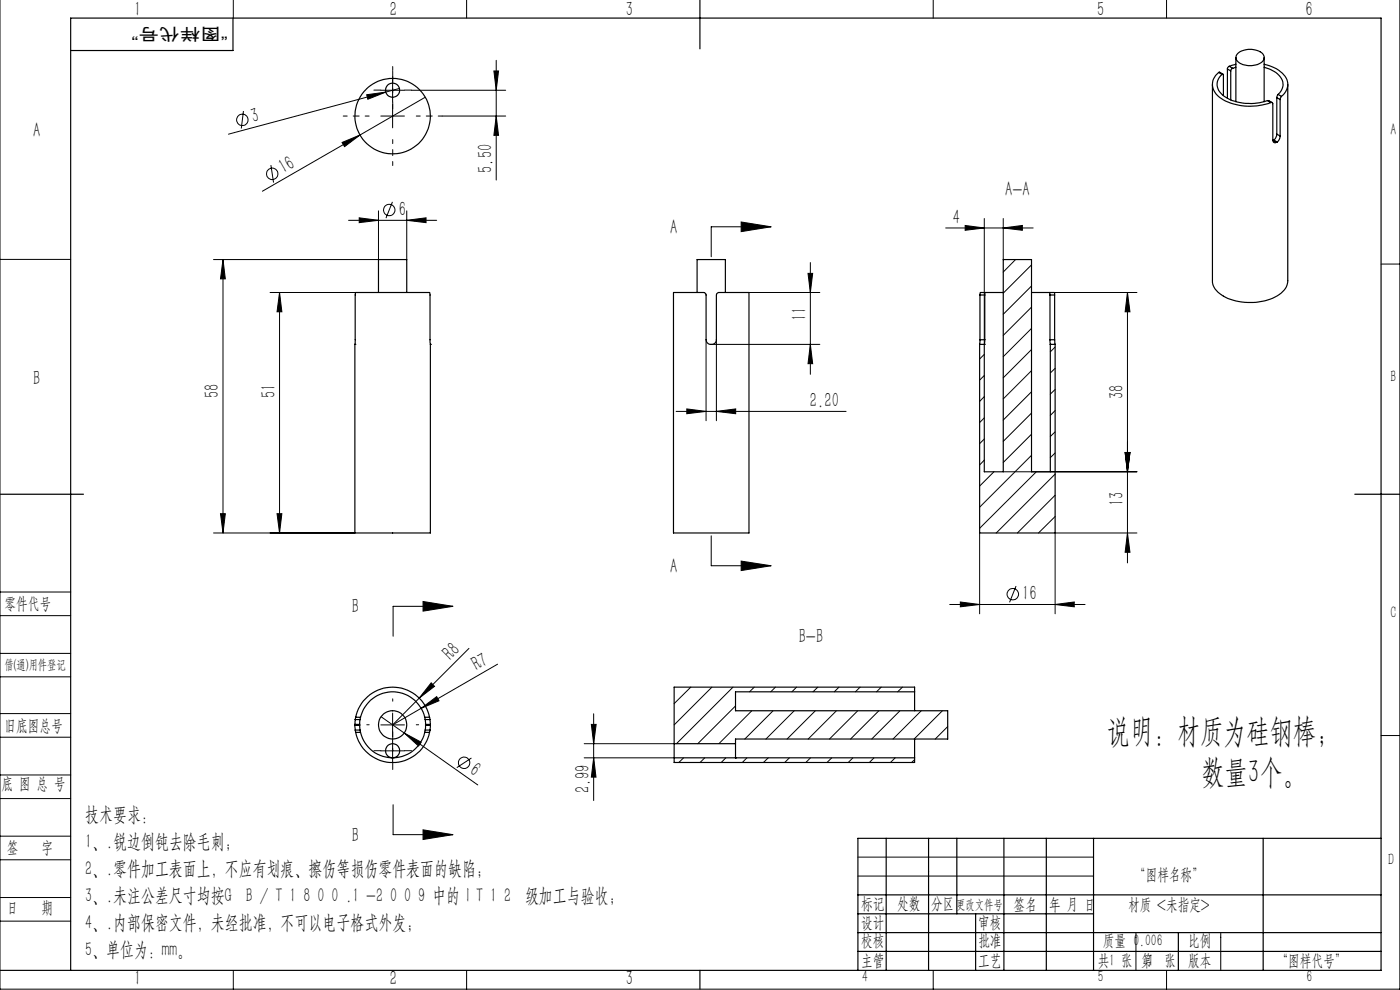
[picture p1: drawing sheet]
<svg xmlns="http://www.w3.org/2000/svg" width="297mm" height="210mm" viewBox="0 0 297 210" stroke-linecap="round" stroke-linejoin="round" font-family="sans-serif">
<g fill="none" stroke="#000" stroke-width=".21">
<path d="M0 -.1v209.9h297v-209.9M49.5 0v3.8M99 0v3.8M198 0v3.8M247.5 0v3.8M80.8 19.1h5M83.3 16.6v5M84.7 18.8l-36.2 9.7M87.3 19.1h20M104.8 15.1h1l-.5 4zM105.3 12.8v25.4M51.6 23.6l-.4 3.7"/>
<path d="M57.5 35l.5 3.7M72.6 30.2l3.8-1.6-3.3 2.5zM76.4 28.6l-20.7 12M77.8 20.1l4-.6-3.8 1.6zM80.8 24.6h5M83.3 22.1v5M90.2 20.6l-13.8 8M93.8 24.6h13.5M105.3 24.6l.5 4.1h-1zM0 55h15M47.3 55.1l.5 4.1h-1zM47.3 55.1v58"/>
<path d="M73.9 46.7h18.7M76.2 46.2l4.1 .5-4.1 .5zM80.3 44.7v10.4h-35M83.3 42.8l-1.4 3.5M86.3 46.7l4.1-.5v1zM86.3 44.7v10.4M157.2 47.1l6.4 1-6.4 1zM163.6 48.1h-12.7v6.4M171.4 58h1l-.5 4zM171.9 55.7v23.7M200.6 48.4h18.6M204.8 47.8l4 .6-4 .5z"/>
<path d="M208.8 46.3v26.8M212.8 48.4l4.1-.6v1.1zM212.8 46.3v8.8M215.4 55.1l-2.6 2.6M218.8 56.2l-6 6M293 56h4M57.3 62h18.2M59.3 62l.5 4.1h-1zM59.3 62v51.1M149.8 72.1v17.1M151 73.1h22.9M152 72.1v17.1"/>
<path d="M158.9 62h15M171.9 73.1l.5 4h-1zM208.8 75.2l-1 1M208.8 79.6l-1 1M218.8 60.7l-6 6M218.8 65.1l-6 6M218.8 69.7l-6 6M218.8 74.1l-6 6M218.8 78.6l-6 6M222.6 62h18.6M223.8 73.6l-1 1M223.8 78.1l-1 1"/>
<path d="M239.2 62v57.4M239.2 62l.5 4.1h-1zM143.4 87.3h36.1M145.7 86.7l4.1 .6-4.1 .5zM152 87.3l4.1-.6v1.1zM208.8 84.1l-1 1.1M208.8 88.6l-1 1M208.8 93.1l-1 1M208.8 97.6l-1 1M218.8 83.1l-6 6M218.8 87.6l-6 6M218.8 92.1l-6 6"/>
<path d="M218.8 96.6l-11 11M223.8 82.6l-1 1M223.8 87.1l-1 1M223.8 91.6l-1 1M223.8 96.1l-1 1M238.7 96h1l-.5 4.1zM45.3 113.1h30M46.8 109h1l-.5 4.1zM58.8 109h1l-.5 4.1zM150.9 113.7v6.3h12.7M157.2 119l6.4 1-6.4 1zM207.8 113.1v17.1"/>
<path d="M210.9 100.1l-3.1 3M212.8 100.1h28.4M219.9 100.1l-12.1 12M223.8 100.6l-12.5 12.5M223.8 105l-8 8.1M223.8 109.6l-3.5 3.5M239.2 113.1l.5 4h-1zM241.2 113.1h-17.4v17.1M0 138.6h15M0 125.6h15M0 130.6h15M89.7 127.6l6.4 1-6.4 1z"/>
<path d="M96.1 128.6h-12.7v6.4M99.5 137.5l-10.6 10.6M201.5 128.2h28.7M203.7 127.7l4.1 .5-4.1 .5zM215.5 124.3l-1.3 3.5M223.8 128.2l4.1-.5v1zM0 143.6h15M0 156.4h15M0 151.4h15M80.8 153.8h5M80.8 159.3h5M80.9 152l4.9 3.5"/>
<path d="M83.3 151.3v5M83.3 156.8v4.9M85.8 155.5l3.6 1.9-.6 .8zM85.8 155.5l15.6 11M88.9 148.1l-5.6 5.7 6.1-3.6M89.4 150.2l3.2-2.4 .5 .9zM91.5 144.8l.7 .8-3.3 2.5zM105.6 140.9l-16.2 9.3M123.9 157.8h19.1M125.4 153.7h1.1l-.6 4.1zM125.9 151.4v18.4M146.5 145.8l-3.5 3.5"/>
<path d="M151 145.8l-8 8M155.5 145.8l-12 12M156 149.7l-8 8.1M159.5 150.8l-7 7M160 145.8l-1 .9M164 150.8l-6 6M164.5 145.8l-1 .9M168.5 150.8l-6 6M169 145.8l-1 .9M173 150.8l-6 6M173.5 145.8l-1 .9M177.4 150.8l-5.9 6"/>
<path d="M178 145.8l-1 .9M182 150.8l-6 6M182.5 145.8l-1 .9M186.4 150.8l-6 6M186.9 145.8l-1 .9M190.9 150.8l-6 6M191.5 145.8l-1.1 .9M195.4 150.8l-6 6M199.9 150.8l-6 6M201 154.1l-2.6 2.7M293 156h4M0 169.4h15"/>
<path d="M0 164.4h15M0 177.4h15M83.4 170.7v6.4h12.7M89.7 176l6.4 1.1-6.4 1zM100 160.8l-3.1 2M123.9 160.8h19.1M125.9 160.8l.5 4h-1zM145 160.8l-1 .9M149.5 160.8l-1 .9M154 160.8l-1 .9M158.5 160.8l-1 .9M163 160.8l-1 .9"/>
<path d="M167.5 160.8l-1 .9M171.9 160.8l-.9 .9M176.5 160.8l-1.1 .9M180.9 160.8l-.9 .9M185.4 160.8l-1 .9M189.9 160.8l-1 .9M194 161.1l-.6 .6M0 182.4h15M0 190.4h15M0 195.4h15M182 181.8h50M182 185.8h50"/>
<path d="M241 197.8v8M259 197.8v8M49.5 205.8v4M99 205.8v4M198 205.8v4M247.5 205.8v4"/>
<circle cx="51.4" cy="25.4" r="1.22"/>
<circle cx="57.7" cy="36.9" r="1.22"/>
<circle cx="82.6" cy="44.5" r="1.21"/>
<circle cx="214.9" cy="126" r="1.22"/>
<circle cx="98.5" cy="161.8" r="1.21"/>
</g>
<path d="M80.8 19.1h-1.5M83.3 16.6v-1.5M85.8 19.1h1.5M83.3 21.6v1.5M78.3 153.7h-.5M80.8 159.2h-1.5M83.3 148.7v-.5M83.3 158.7v.5M83.3 156.7v-1.5M85.8 159.2h1.5M88.3 153.7h.5M83.3 161.7v1.5" fill="none" stroke="#000" stroke-width=".21" stroke-dasharray="30.5 1.3 1.3 1.3"/>
<path d="M83.3 19.6v-5.5M78.3 24.6h-5.5M83.3 29.6v5.5M88.3 24.6h5.5" fill="none" stroke="#000" stroke-width=".21" stroke-dasharray="30.5 1.3 1.3 1.3" stroke-dashoffset="29.6"/>
<g fill="none" stroke="#000" stroke-width=".25">
<path d="M148.5 0v10.4M49.4 3.8v6.9h-34.4M257.2 17.9v41.6a4.6 4.6 0 0 0 3.3 3.8 12.1 12.1 0 0 0 11.3-1.1 3.3 3.3 0 0 0 1.4-2.7v-41.6M258.5 15.4l.2-.1 .7 .4M258.5 15.4a3.2 3.2 0 0 0 .6 5.5 12.2 12.2 0 0 0 10.5 .9M258.5 15.4l.8 .4M259.3 15.8a2.74 2.74 0 0 0 .3 4.6 10.5 10.5 0 0 0 9.3 .9M259.3 15.8h.2v.1v4.4M260.4 14.6v6.2M260.4 14.6l.7 .5M260.8 14.1l-.4 .5M260.8 14.1l.7 .4"/>
<path d="M261.1 15.1v6.1M261.5 14.5l-.4 .3v.3M262.2 13.6l-1.4 .5M262.2 14.3l-.7 .2M262.2 12.2v9.4M262.6 11.3a4.3 4.3 0 0 1 5.4 .2 1.39 1.39 0 0 1-1 2.1 4.3 4.3 0 0 1-4.6-.7l-.2-.7zM268.2 13.6a6.1 6.1 0 0 1 4.9 3.7 3.2 3.2 0 0 1-1.2 3.2M268.2 14.3a4.7 4.7 0 0 1 4 3.4l-.2 1.1-.9 1.2M268.2 12.2v9.4M268.9 21.3l1 .5M268.9 21.3l.7 .5M269.6 21.8h.3l.1 .2v7.8a.48 .48 0 0 0 .3 .4 .48 .48 0 0 0 .5 0"/>
<path d="M270 29.8h.1M270.1 29.8l.7 .4M270.2 29.7l-.1 .1M270.2 29.7l.7 .4M270.9 28.5l-.4 .9-.3 .3M270.9 20.7v7.8M270.9 20.7l.7 .4M270.9 28.5l.7 .3M270.9 30.1l-.1 .1M271.1 20l-.2 .7M271.1 20l.8 .5M271.6 28.8l-.2 .7-.5 .6"/>
<path d="M271.6 21.1v7.7M271.9 20.5l-.3 .6M75.3 73.1v40h16v-40M75.3 73.1h.1M75.3 73.1l.2-11.1h15.6l.2 11.1M80.3 62v-6.9h6v6.9M91.3 73.1h.1M142.9 62h6.4l.4 .3 .1 9.8a1.1 1.1 0 0 0 1.1 1 1.1 1.1 0 0 0 1.1-1v-9.8l.5-.3h6.4v51.1h-16zM147.9 62v-6.9h6v6.9M207.8 73.1v40h16v-40M207.8 73.1h1M207.9 72.1l-.1 1"/>
<path d="M207.9 62.6v9.5M207.9 72.1h1M207.9 62.6h1M208.8 73.1h.1M208.8 73.1v27h4v-45h6v45h4v-27M208.9 72.1l-.1 1M208.9 62.6v9.5M209 62h-1l-.1 .6M209 62l-.1 .6M209 62h3.8M218.8 62h3.8M222.6 62h1.1v.6"/>
<path d="M222.6 62l.1 .6M222.7 72.1l.1 1M222.7 62.6v9.5M222.7 72.1h1M222.7 62.6h1M222.8 73.1h.1M222.8 73.1h1M223.7 72.1l.1 1M223.7 62.6v9.5M0 104.8h17.7M287.4 104.8h9.6M75.3 153.9l.1 1"/>
<path d="M75.3 153.7v.2M75.3 153.7h1M75.3 153.9h1M75.4 154.9l.1 .5M75.4 152.6l-.1 1.1M75.4 152.6h1M75.4 154.9h1M75.5 152.1a8 8 0 0 1 7.8-6.3 8 8 0 0 1 7.8 6.3M75.5 152.1l-.1 .5M75.5 155.4a8 8 0 0 0 7.8 6.3 8 8 0 0 0 7.8-6.3M75.5 152.1h1M75.5 155.4h1"/>
<path d="M76.3 153.9l.1 1M76.3 153.7v.2M76.4 154.9l.1 .5M76.4 152.6l-.1 1.1M76.5 152.1a7 7 0 0 1 6.8-5.4 7 7 0 0 1 6.8 5.4M76.5 152.1l-.1 .5M76.5 155.4a7 7 0 0 0 6.8 5.4 7 7 0 0 0 6.8-5.4M90.1 152.1l.1 .5M90.1 152.1h1M90.1 155.4h1M90.2 154.9l-.1 .5M90.2 152.6l.1 1.1"/>
<path d="M90.2 152.6h1M90.2 154.9h1M90.3 153.9l-.1 1M90.3 153.7v.2M90.3 153.7h1M90.3 153.9h1M91.1 152.1l.1 .5M91.2 154.9l-.1 .5M91.2 152.6l.1 1.1M91.3 153.9l-.1 1M91.3 153.7v.2M143 157.8v3"/>
<path d="M143 157.8h13M156 157.8v3M194 156.8v4M194 146.7v4.1M194 146.7v-.9h-51v12M194 146.7h-38v4.1h45v6h-45v1M143 160.8v.9h51v-.9M143 160.8h51M156 160.8h.1M188 177.8v28M197 177.8v28M203 177.8v16"/>
<path d="M213 177.8v28M222 177.8v28M232 177.8v28M268 177.8v28M293 177.8h-111v28M182 189.8h111M182 193.8h50M182 197.8h111M207 193.8v12M250 197.8v8M0 205.8h293v-202h-278v202M148.5 205.8v4"/>
<path d="M182 201.8h111"/>
<circle cx="83.3" cy="19.1" r="1.5"/>
<circle cx="83.3" cy="24.6" r="8"/>
<circle cx="83.3" cy="159.3" r="1.5"/>
<circle cx="83.3" cy="153.8" r="3"/>
</g>
<g fill="#000">
<path d="M77.8 20.1l4-.6-3.8 1.6zM72.6 30.2l3.8-1.6-3.3 2.5zM85.8 155.5l3.6 1.9-.6 .8zM91.5 144.8l.7 .8-3.3 2.5zM89.4 150.2l3.2-2.4 .5 .9z"/>
<path d="M47.3 55.1l.5 4.1h-1zM46.8 109h1l-.5 4.1zM59.3 62l.5 4.1h-1zM58.8 109h1l-.5 4.1zM104.8 15.1h1l-.5 4zM105.3 24.6l.5 4.1h-1zM171.4 58h1l-.5 4zM171.9 73.1l.5 4h-1z"/>
<path d="M86.3 46.7l4.1-.5v1zM76.2 46.2l4.1 .5-4.1 .5zM152 87.3l4.1-.6v1.1zM145.7 86.7l4.1 .6-4.1 .5z"/>
<path d="M157.2 47.1l6.4 1-6.4 1zM157.2 119l6.4 1-6.4 1z"/>
<path d="M212.8 48.4l4.1-.6v1.1zM204.8 47.8l4 .6-4 .5zM223.8 128.2l4.1-.5v1zM203.7 127.7l4.1 .5-4.1 .5z"/>
<path d="M238.7 96h1l-.5 4.1zM239.2 113.1l.5 4h-1zM239.2 62l.5 4.1h-1zM238.7 96h1l-.5 4.1z"/>
<path d="M89.7 127.6l6.4 1-6.4 1zM89.7 176l6.4 1.1-6.4 1z"/>
<path d="M125.4 153.7h1.1l-.6 4.1zM125.9 160.8l.5 4h-1z"/>
</g>
<g font-size="7.1">
<text x="234.8" y="157.5">说明：材质为硅钢棒；</text>
<text x="254.8" y="166">数量3个。</text>
</g>
<g font-size="4.4">
<text x="28.5" y="3.5">1</text>
<text x="82.7" y="3.5">2</text>
<text x="132.7" y="3.5">3</text>
<text x="232.7" y="3.5">5</text>
<text x="277" y="3.5">6</text>
<text x="7.1" y="29.1">A</text>
<text x="53.7" y="26.2" transform="rotate(-15 53.7 26.2)">3</text>
<text x="60.2" y="37" transform="rotate(-30 60.2 37)">16</text>
<text x="104.4" y="36.6" transform="rotate(-90 104.4 36.6)">5.50</text>
<text x="213.2" y="41.5">A-A</text>
<text x="84.6" y="45.8">6</text>
<text x="202.2" y="47.4">4</text>
<text x="142.2" y="49.5">A</text>
<text x="171.1" y="68.2" transform="rotate(-90 171.1 68.2)">11</text>
<text x="7.1" y="81.6">B</text>
<text x="46.4" y="84.5" transform="rotate(-90 46.4 84.5)">58</text>
<text x="58.4" y="84.5" transform="rotate(-90 58.4 84.5)">51</text>
<text x="171.8" y="86.4">2.20</text>
<text x="238.3" y="84.7" transform="rotate(-90 238.3 84.7)">38</text>
<text x="238.3" y="107.4" transform="rotate(-90 238.3 107.4)">13</text>
<text x="142.2" y="121.5">A</text>
<text x="74.7" y="130">B</text>
<text x="216.9" y="127.3">16</text>
<text x="169.4" y="136.4">B-B</text>
<text x="95.7" y="140.2" transform="rotate(-45 95.7 140.2)">R8</text>
<text x="101.2" y="142.4" transform="rotate(-30 101.2 142.4)">R7</text>
<text x="99.4" y="164" transform="rotate(35 99.4 164)">6</text>
<text x="125.1" y="168.3" transform="rotate(-90 125.1 168.3)">2.99</text>
<text x="74.7" y="178.5">B</text>
<text x="28.5" y="208.9">1</text>
<text x="82.7" y="208.9">2</text>
<text x="132.7" y="208.9">3</text>
</g>
<g font-size="4.2">
<text x="18.1" y="174.2">技术要求：</text>
<text x="18.1" y="179.9">1、.锐边倒钝去除毛刺；</text>
<text x="18.1" y="185.6">2、.零件加工表面上，不应有划痕、擦伤等损伤零件表面的缺陷；</text>
<text x="18.1" y="191.4">3、.未注公差尺寸均按G B / T 1 8 0 0 .1 -2 0 0 9 中的 I T 1 2 级加工与验收；</text>
<text x="18.1" y="197.1">4、.内部保密文件，未经批准，不可以电子格式外发；</text>
<text x="18.1" y="202.8">5、单位为：mm。</text>
</g>
<g font-size="3.5">
<text x="48.3" y="6" transform="rotate(-180 48.3 6)">“图样代号”</text>
<text x="295" y="28.5">A</text>
<text x="295" y="81">B</text>
<text x="1" y="129.1">零件代号</text>
<text x="295" y="131">C</text>
<text x="1" y="155">旧底图总号</text>
<text x=".3" y="167.4">底 图 总 号</text>
<text x="1.4" y="180.9">签</text>
<text x="8.8" y="180.9">字</text>
<text x="294.5" y="183.5">D</text>
<text x="240.6" y="186.6">“图样名称”</text>
<text x="1.4" y="193.7">日</text>
<text x="8.8" y="193.7">期</text>
<text x="182.7" y="192.8">标记</text>
<text x="182.7" y="196.8">设计</text>
<text x="190.3" y="192.8">处数</text>
<text x="197.5" y="192.8">分区</text>
<text x="207.5" y="196.8">审核</text>
<text x="215" y="193">签名</text>
<text x="222.6" y="193">年 月 日</text>
<text x="239.3" y="193">材质 &lt;未指定&gt;</text>
<text x="182.7" y="200.8">校核</text>
<text x="207.5" y="200.8">批准</text>
<text x="234" y="200.8">质量 0.006</text>
<text x="252" y="200.8">比例</text>
<text x="182.7" y="205">主管</text>
<text x="182.9" y="208.3">4</text>
<text x="207.5" y="205">工艺</text>
<text x="232.9" y="208.3">5</text>
<text x="232.9" y="205">共 张</text>
<text x="235.3" y="205">1</text>
<text x="242.1" y="205">第1 张</text>
<text x="252" y="205">版本</text>
<text x="270.8" y="205">“图样代号”</text>
<text x="277.1" y="208.3">6</text>
</g>
<g font-size="2.8">
<text x="1" y="141.9">借(通)用件登记</text>
<text x="202.9" y="192.8">更改文件号</text>
</g>
</svg>
